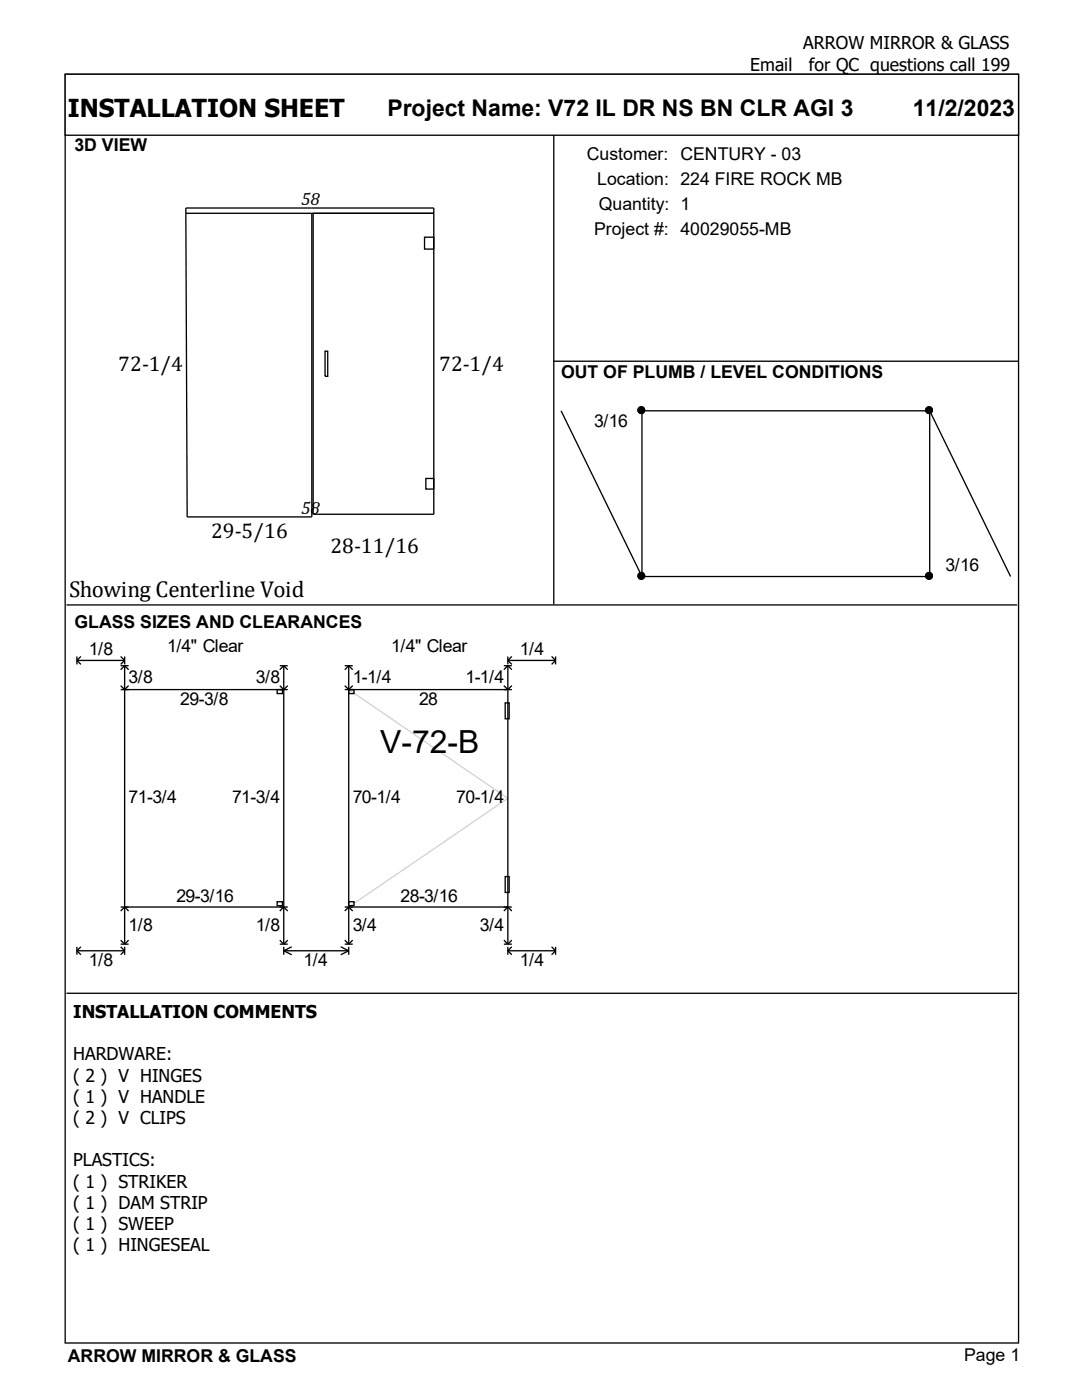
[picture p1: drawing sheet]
<svg xmlns="http://www.w3.org/2000/svg" width="216mm" height="279mm" viewBox="0 0 216 279" stroke-linecap="round" stroke-linejoin="round" font-family="sans-serif">
<g fill="#fff" stroke="#000" stroke-width=".26">
<path d="M13 14.8h190.2v253.2h-190.2z"/>
<path d="M13 14.8h190.2v12.2h-190.2z"/>
</g>
<path d="M13.5 30.7h96.7v89.4h-96.7z" fill="#fff"/>
<path d="M110.5 27v93.6M37.1 42.6h49.5M37.1 42.6l.2 60.6h24.9v-60.6M37.1 42.6v-1.1h49.5v61.1h-24.1v-60M84.7 47.3h1.9v2.4h-1.9zM64.9 70.1h.5v5h-.5zM110.4 72.1h92.8M85 95.5h1.6v2.1h-1.6z" fill="none" stroke="#000" stroke-width=".26"/>
<path d="M110.9 77h91.9v43.1h-91.9z" fill="#fff"/>
<g fill="#000" stroke="#000" stroke-width=".26">
<circle cx="128" cy="81.9" r=".66"/>
<circle cx="128" cy="114.9" r=".66"/>
</g>
<path d="M112 82l16.1 33.1v-33.1" fill="none" stroke="#000" stroke-width=".26"/>
<path d="M118.6 82h6.6v4.2h-6.6z" fill-rule="evenodd" fill="#fff"/>
<g fill="#000" stroke="#000" stroke-width=".26">
<circle cx="185.4" cy="81.9" r=".66"/>
<circle cx="128" cy="114.9" r=".66"/>
<circle cx="185.4" cy="114.9" r=".66"/>
</g>
<path d="M128.1 115.1h57.4v-33.1l16.1 33.1" fill="none" stroke="#000" stroke-width=".26"/>
<path d="M188.7 110.8h6.6v4.3h-6.6z" fill-rule="evenodd" fill="#fff"/>
<g fill="#000" stroke="#000" stroke-width=".26">
<circle cx="128" cy="81.9" r=".66"/>
<circle cx="185.4" cy="81.9" r=".66"/>
</g>
<path d="M128.1 82h57.4M13.3 120.7h189.7" fill="none" stroke="#000" stroke-width=".26"/>
<path d="M14.3 126.8h187.4v68.8h-187.4z" fill="#fff"/>
<g fill="none" stroke="#000" stroke-width=".26">
<path d="M15.3 131.8h9.6M15.3 131.8l.8 .8M15.3 131v1.6M16.1 131l-.8 .8M24.1 132.9h1.6M24.1 131l.8 .8M24.1 137.6h33.3M24.1 136.8l.8 .8 .8-.8M24.9 131v1.6M24.9 132.9v55.5M24.9 132.9l.8 .8M24.9 131.8l-.8 .8"/>
<path d="M24.9 132.9l-.8 .8M55.3 137.6h1.1v.8h-1.1zM55.8 132.9h1.6M55.8 136.8l.8 .8 .8-.8M56.6 132.9l.8 .8M56.6 132.9l-.8 .8M56.6 132.9v55.5M68.8 132.9h1.6M68.8 137.6h33.3M68.8 136.8l.8 .8 .8-.8M69.6 132.9l.8 .8M69.6 137.6h1v.8h-1z"/>
<path d="M69.6 132.9l-.8 .8M69.6 132.9v55.5M100.5 136.8l.8 .8 .8-.8M100.5 132.9h1.6M101.3 132.9l-.8 .8M101.3 131.8h9.6M101.3 131v1.6M101.3 132.9v55.5M101.3 131.8l.8 .8M101.3 132.9l.8 .8M102.1 131l-.8 .8M110.1 131l.8 .8"/>
<path d="M110.9 131.8l-.8 .8M110.9 131v1.6M100.8 140.3h.8v3.1h-.8zM55.3 180h1.1v.8h-1.1zM69.6 180h1v.8h-1zM100.8 174.9h.8v3.2h-.8zM13.3 198.2h189.7M15.3 189.7h9.6M15.3 189.7l.8 .8M15.3 189v1.5M16.1 189l-.8 .7M24.1 181h33.3"/>
<path d="M24.1 189l.8 .7M24.1 188.4h1.6M24.1 187.6l.8 .8M24.1 181.8l.8-.8 .8 .8M24.9 189v1.5M24.9 189.7l-.8 .8M25.7 187.6l-.8 .8M55.8 188.4h1.6M55.8 187.6l.8 .8M55.8 181.8l.8-.8 .8 .8M56.6 189.7l1.6 .8M56.6 189.7h13"/>
<path d="M56.6 189v1.5M57.4 187.6l-.8 .8M58.2 189l-1.6 .7M68 189l1.6 .7M68.8 181h33.3M68.8 188.4h1.6M68.8 187.6l.8 .8M68.8 181.8l.8-.8 .8 .8M69.6 189.7l-1.6 .8M69.6 189v1.5M70.4 187.6l-.8 .8M100.5 188.4h1.6"/>
<path d="M100.5 187.6l.8 .8M100.5 181.8l.8-.8 .8 .8M101.3 189.7h9.6M101.3 189v1.5M101.3 189.7l.8 .8M102.1 187.6l-.8 .8M102.1 189l-.8 .7M110.1 189l.8 .7M110.9 189.7l-.8 .8M110.9 189v1.5"/>
</g>
<path d="M69.6 137.6l31.7 21.7-31.7 21.7" fill="none" stroke="#d3d3d3" stroke-width=".26"/>
<text font-size="6.3" x="75.9" y="150.2">V-72-B</text>
<text font-size="4.9" x="13.5" y="23.3">INSTALLATION SHEET</text>
<g font-size="4.6">
<text x="77.3" y="23.1">Project Name: V72 IL DR NS BN CLR AGI 3</text>
<text x="182.1" y="23.1">11/2/2023</text>
<text x="13.8" y="119.2">Showing Centerline Void</text>
</g>
<g font-size="4.2">
<text x="23.6" y="74.1">72-1/4</text>
<text x="87.6" y="74.1">72-1/4</text>
<text x="42.1" y="107.4">29-5/16</text>
<text x="65.9" y="110.4">28-11/16</text>
</g>
<g font-size="3.5">
<text x="160.3" y="9.9">ARROW MIRROR &amp; GLASS</text>
<text x="149.7" y="14.1">Email</text>
<text x="161.4" y="14.1">for QC questions call 199</text>
<text x="14.9" y="30.2">3D VIEW</text>
<text x="117.1" y="31.9">Customer: CENTURY - 03</text>
<text x="60.1" y="40.9">58</text>
<text x="119.2" y="36.9">Location: 224 FIRE ROCK MB</text>
<text x="119.5" y="41.9">Quantity: 1</text>
<text x="118.5" y="46.9">Project #: 40029055-MB</text>
<text x="112" y="75.3">OUT OF PLUMB / LEVEL CONDITIONS</text>
<text x="118.6" y="85.1">3/16</text>
<text x="60.1" y="102.5">58</text>
<text x="188.7" y="114">3/16</text>
<text x="14.9" y="125.3">GLASS SIZES AND CLEARANCES</text>
<text x="17.7" y="130.7">1/8</text>
<text x="33.3" y="130.2">1/4&quot; Clear</text>
<text x="78.1" y="130.2">1/4&quot; Clear</text>
<text x="103.7" y="130.7">1/4</text>
<text x="25.7" y="136.3">3/8</text>
<text x="51.1" y="136.3">3/8</text>
<text x="70.4" y="136.3">1-1/4</text>
<text x="92.9" y="136.3">1-1/4</text>
<text x="36" y="140.8">29-3/8</text>
<text x="83.6" y="140.8">28</text>
<text x="25.7" y="160.3">71-3/4</text>
<text x="46.3" y="160.3">71-3/4</text>
<text x="70.4" y="160.3">70-1/4</text>
<text x="91" y="160.3">70-1/4</text>
<text x="35.2" y="179.9">29-3/16</text>
<text x="79.9" y="179.9">28-3/16</text>
<text x="25.7" y="185.7">1/8</text>
<text x="51.1" y="185.7">1/8</text>
<text x="70.4" y="185.7">3/4</text>
<text x="95.8" y="185.7">3/4</text>
<text x="17.7" y="192.9">1/8</text>
<text x="60.6" y="192.9">1/4</text>
<text x="103.7" y="192.9">1/4</text>
<text x="14.6" y="203.1">INSTALLATION COMMENTS</text>
<text x="14.6" y="211.6">HARDWARE:</text>
<text x="14.6" y="215.8">( 2 ) V HINGES</text>
<text x="14.6" y="220.1">( 1 ) V HANDLE</text>
<text x="14.6" y="224.3">( 2 ) V CLIPS</text>
<text x="14.6" y="232.8">PLASTICS:</text>
<text x="14.6" y="237">( 1 ) STRIKER</text>
<text x="14.6" y="241.2">( 1 ) DAM STRIP</text>
<text x="14.6" y="245.5">( 1 ) SWEEP</text>
<text x="14.6" y="249.7">( 1 ) HINGESEAL</text>
<text x="13.5" y="271.8">ARROW MIRROR &amp; GLASS</text>
<text x="192.4" y="271.7">Page 1</text>
</g>
</svg>
